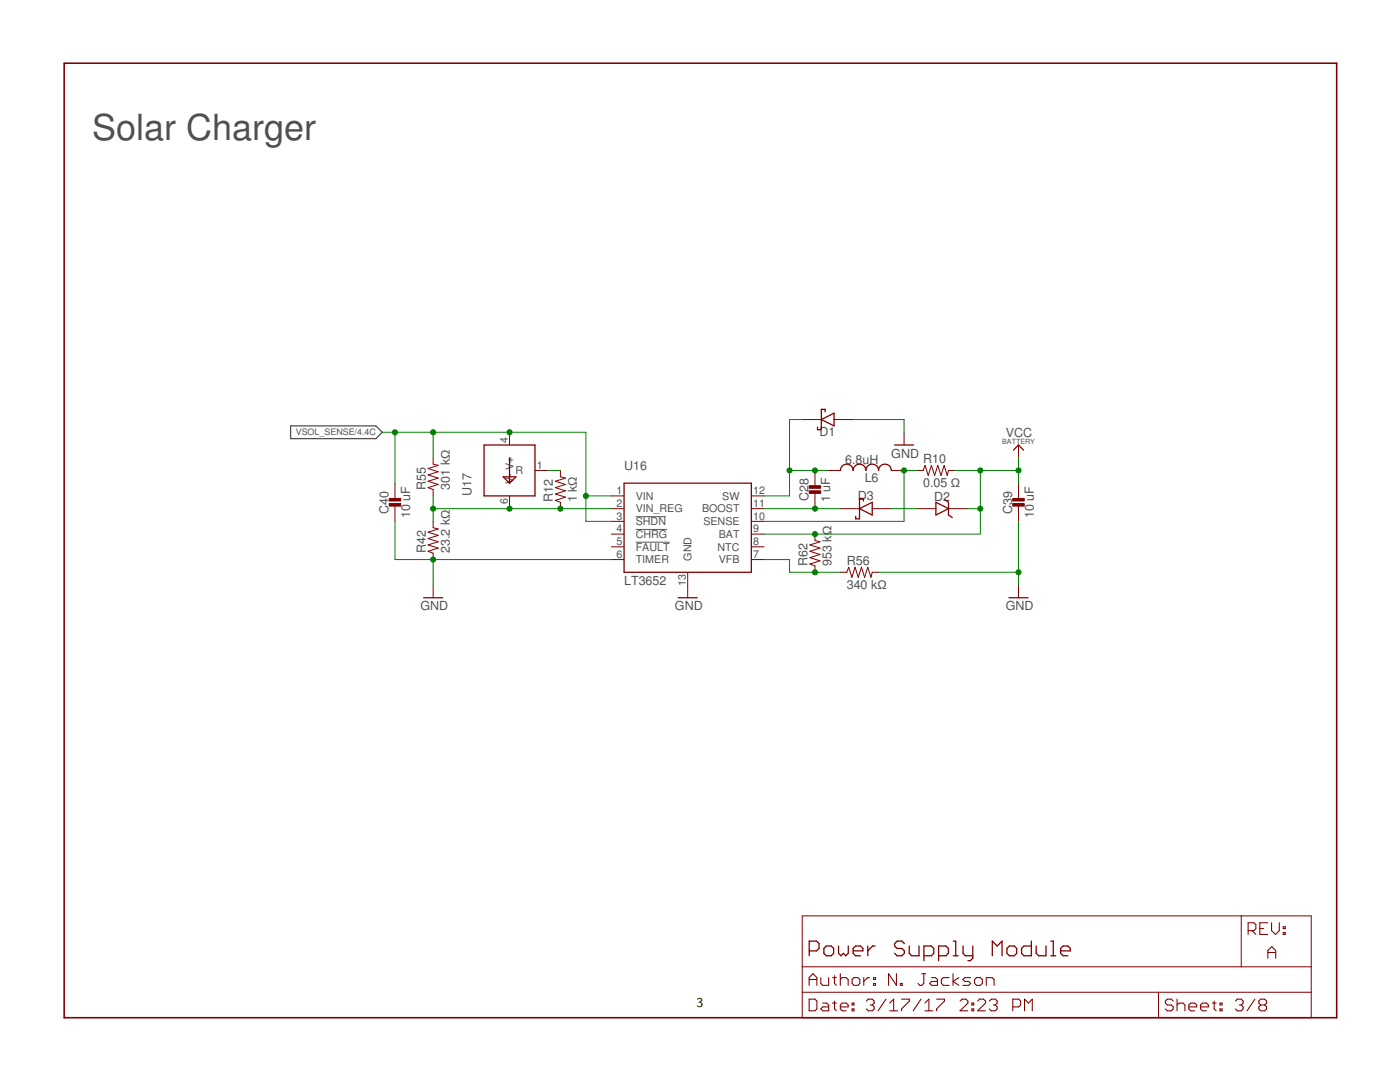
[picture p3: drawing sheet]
<svg xmlns="http://www.w3.org/2000/svg" width="279mm" height="216mm" viewBox="0 0 279 216" stroke-linecap="round" stroke-linejoin="round" font-family="sans-serif">
<path d="M126.9 103.1h6M126.9 105.6h6.3M126.9 108.2h6.7" fill="none" stroke="#505050" stroke-width=".2"/>
<path d="M58 85h17l1.3 1.3-1.3 1.2h-17z" fill="none" stroke="#505050" stroke-width=".25"/>
<path d="M12.8 12.6h254v190.5h-254z" fill="none" stroke="#800000" stroke-width=".32"/>
<g fill="none" stroke="#800000" stroke-width=".2">
<path d="M78.8 96.4v3.1M86.4 91.3v1.3l1.1 .3-2.1 .6 2.1 .6-2.1 .7 2.1 .6-2.1 .6 2.1 .7-2.1 .6 1 .4v1.3M101.7 86.3v2.5M101.7 99v2.5M106.8 93.9h2.5M111.8 93.9v1.2l1.1 .3-2.1 .6 2.1 .7-2.1 .6 2.1 .6-2.1 .7 2.1 .6-2.1 .6 1 .4v1.3M122 99h2.5M149.9 99h2.6M160.1 83.7h3.8M162.6 93.9v3M162.6 98.2v3.3M165.2 93.9h2.5"/>
<path d="M166.5 83.7h3.8M177.9 93.9h2.5M180.4 86.3v2.5M183 93.9h1.2l.4-1 .7 2 .6-2 .6 2 .7-2 .6 2 .6-2 .6 2 .3-1h1.3M203.3 88.8v2.5M203.3 96.4v3.1M78.8 100.7v3.3M86.4 104v1.3l1.1 .3-2.1 .6 2.1 .6-2.1 .7 2.1 .6-2.1 .6 2.1 .7-2.1 .6 1 .4v1.3M86.4 116.7v2.6M122 101.5h2.5M122 104h2.5M122 106.6h2.5"/>
<path d="M122 109.1h2.5M122 111.7h2.5M137.2 114.2v5.1M149.9 101.5h2.6M149.9 104h2.6M149.9 106.6h2.6M149.9 109.1h2.6M149.9 111.7h2.6M162.6 106.6v1.2l1.1 .3-2.1 .6 2.1 .7-2.1 .6 2.1 .6-2.1 .7 2.1 .6-2.1 .6 1 .4v1.3M167.7 101.5h3.8M167.7 114.2h1.3l.4-1 .6 2 .6-2 .7 2 .6-2 .7 2 .6-2 .6 2 .3-1h1.2M174.1 101.5h3.8"/>
<path d="M183 101.5h3.8M189.3 101.5h3.8M203.3 100.7v3.3M203.3 116.7v2.6M160.1 182.8h101.6v20.3h-101.6zM160.1 198h101.6M160.1 192.9h101.6M231.2 198v5.1M247.7 182.8v10.1"/>
</g>
<g fill="none" stroke="#800000" stroke-width=".21">
<path d="M161.5 196.6v-1.5l.7-.8 .8 .8v1.5M161.5 199.4h1.1l.4 .3v1.6l-.4 .4h-1.1zM161.5 195.5h1.5M163.8 195.1v1.1l.4 .4h1.2v-1.5M166.1 195.1h.8M166.5 194.7v1.5l.4 .4M166.5 199.7v1.6l.4 .4M167.7 194.3v2.3M167.7 195.5l.4-.4h.8l.4 .4v1.1M170.4 195.1h.8l.4 .4v.7l-.4 .4h-.8l-.3-.4v-.7zM172.4 195.1v1.5M172.9 199.7l.4-.3h.8l.4 .3v.5l-.4 .3"/>
<path d="M173.5 195.1h-.3l-.8 .7M174.3 195.1h.4v.4h-.4zM174.3 196.2h.4v.4h-.4zM176.8 199.4l-1.6 2.3M178.9 194.3v2.3l-1.6-2.3v2.3M179.7 196.2h.4v.4h-.4zM179.9 199.4h1.6v.3l-1.6 1.6v.4M183.8 199.4l-1.6 2.3M184 194.3h.7M184.4 194.3v1.9l-.4 .4h-.4l-.4-.4M185.9 195.1h.8l.4 .4v1.1h-1.2l-.4-.4 .4-.4h1.2M186.9 199.4h1.6v.3l-1.6 1.6v.4"/>
<path d="M189.4 195.1h-1.1l-.4 .4v.7l.4 .4h1.1M190.2 194.3v2.3M191.4 195.1l-1.2 .7 1.2 .8M191.6 199.7l.4-.3h.8l.4 .3v.5l-1.6 1.5h1.6M193.7 195.1h-1.2l-.3 .4 .3 .3h.8l.4 .4-.4 .4h-1.1M194.9 195.1h.8l.3 .4v.7l-.3 .4h-.8l-.4-.4v-.7zM195.1 199.7l.4-.3h.8l.4 .3v.5l-1.6 1.5h1.6M196.8 196.6v-1.5h1.2l.4 .4v1.1M197.4 199.7l.4-.3h.8l.4 .3v.5l-.4 .3M234.1 199.7l-.4-.3h-.7l-.4 .3v.5l.4 .3h.7l.4 .4v.4l-.4 .4h-.7l-.4-.4M234.9 199.4v2.3M242.3 199.7v1.6l.4 .4"/>
<path d="M246.5 199.7l.4-.3h.8l.4 .3v.5l-.4 .3M249.1 185.7h1.2l.3-.4v-.8l-.3-.4h-1.2v2.4M249.9 185.7l.7 .8M250.4 199.4l-1.5 2.3M251.4 185.3h.8M253 184.1h-1.6v2.4h1.6M253 191.2v-1.5l.8-.8 .8 .8v1.5M253 190.1h1.6M253.8 184.1v1.6l.8 .8 .7-.8v-1.6M256.1 186.1h.4v.4h-.4zM256.1 184.9h.4v.4h-.4zM164.2 200.2h.8l.4 .3v1.2h-1.2l-.4-.4 .4-.4h1.2"/>
<path d="M166.1 200.2h.8M167.7 200.9h1.6v-.4l-.4-.3h-.8l-.4 .3v.8l.4 .4h.8M170.1 201.3h.3v.4h-.3zM170.1 200.2h.3v.3h-.3zM173.7 200.5h.4M174.1 200.5l.4 .4v.4l-.4 .4h-.8l-.4-.4M177.6 201.7h1.5M177.6 200.2l.8-.8v2.3M184.6 201.7h1.5M184.6 200.2l.8-.8v2.3M194 201.3h.3v.4h-.3zM194 200.2h.3v.3h-.3z"/>
<path d="M198.2 200.5h.4M198.6 200.5l.4 .4v.4l-.4 .4h-.8l-.4-.4M202.1 200.9h1.2l.4-.4v-.8l-.4-.3h-1.2v2.3M204.5 201.7v-2.3l.8 .8 .7-.8v2.3M234.9 200.5l.4-.3h.8l.4 .3v1.2M237.3 200.9h1.5v-.4l-.4-.3h-.8l-.3 .3v.8l.3 .4h.8M239.6 200.9h1.6v-.4l-.4-.3h-.8l-.4 .3v.8l.4 .4h.8M241.9 200.2h.8M243.5 201.3h.4v.4h-.4zM243.5 200.2h.4v.3h-.4zM247.3 200.5h.4M247.7 200.5l.4 .4v.4l-.4 .4h-.8l-.4-.4"/>
<path d="M251.6 200.5l-.4 .4v.4l.4 .4h.8l.4-.4v-.4l-.4-.4M251.6 200.5l-.4-.3v-.5l.4-.3h.8l.4 .3v.5l-.4 .3M251.6 200.5h.8"/>
</g>
<g fill="none" stroke="#800000" stroke-width=".25">
<path d="M96.6 88.8h10.2v10.2h-10.2zM100.4 95.1h2.6l-1.3 1.3zM101.7 91.3v5.1M124.5 96.4h25.4v17.8h-25.4zM163.9 83.7l2.6-1.3v2.6zM164.7 82.2v-.5h-.8v4h-.7v-.5M167.7 93.9a1.27 1.27 0 0 1 1.3-1.3 1.27 1.27 0 0 1 1.3 1.3 1.27 1.27 0 0 1 1.2-1.3 1.27 1.27 0 0 1 1.3 1.3 1.27 1.27 0 0 1 1.3-1.3 1.27 1.27 0 0 1 1.2 1.3 1.27 1.27 0 0 1 1.3-1.3 1.27 1.27 0 0 1 1.3 1.3M172.3 100v-.5h-.8v4h-.7v-.5M178.5 88.8h3.8M188.6 99.7l.7 .5v2.6l.8 .5M202.2 89.8l1.1-1 1 1M84.5 119.3h3.8"/>
<path d="M135.3 119.3h3.8M171.5 101.5l2.6-1.3v2.6zM186.8 100.2l2.5 1.3-2.5 1.3zM201.4 119.3h3.8M161.5 189.7h1.5l.4-.4v-1l-.4-.5h-1.5v2.9M164.4 189.3l.5-.5h1l.5 .5v.9l-.5 .5h-1l-.5-.5zM167.3 188.8v1.4l.5 .5 .5-.5 .5 .5 .5-.5v-1.4M170.3 189.7h1.9v-.4l-.5-.5h-.9l-.5 .5v.9l.5 .5h.9M173.2 188.8v1.9M174.6 188.8h-.4l-1 .9M180.5 188.3l-.5-.5h-1l-.5 .5v.5l.5 .5h1l.5 .4v.5l-.5 .5h-1l-.5-.5M181.5 188.8v1.4l.4 .5h1.5v-1.9"/>
<path d="M184.4 190.7h1.5l.5-.5v-.9l-.5-.5h-1.5v2.9M187.3 190.7h1.5l.5-.5v-.9l-.5-.5h-1.5v2.9M190.2 187.8h.5v2.9M190.2 190.7h1M192.2 188.8v1.4l.5 .5h1.4M194.1 188.8v2.4l-.4 .5h-.5M198 190.7v-2.9l1 1 1-1v2.9M201 189.3l.4-.5h1l.5 .5v.9l-.5 .5h-1l-.4-.5zM205.8 187.8v2.9h-1.4l-.5-.5v-.9l.5-.5h1.4M206.8 188.8v1.4l.5 .5h1.4v-1.9M209.7 187.8h.5v2.9M209.7 190.7h1"/>
<path d="M211.7 189.7h1.9v-.4l-.5-.5h-.9l-.5 .5v.9l.5 .5h.9"/>
</g>
<g fill="#800000" stroke="#800000" stroke-width=".2">
<path d="M161.5 96.9h2.3v.5h-2.3z"/>
<path d="M161.5 97.9h2.3v.5h-2.3z"/>
<path d="M202.1 99.5h2.3v.5h-2.3z"/>
<path d="M202.1 100.5h2.3v.5h-2.3z"/>
<path d="M77.7 99.5h2.3v.5h-2.3z"/>
<path d="M77.7 100.5h2.3v.5h-2.3z"/>
</g>
<g fill="none" stroke="#008000" stroke-width=".2">
<path d="M76.3 86.3h40.6v17.7h5.1M78.8 86.3v10.1M86.4 86.3v5M86.4 99v5M109.3 93.9h2.5M116.9 99h5.1M157.6 93.9h7.6M160.1 83.7h-2.5v15.3h-5.1M170.3 83.7h10.1v2.6M183 93.9h-2.6v10.1h-27.9M190.6 93.9h12.7M195.6 93.9v12.7h-43.1"/>
<path d="M203.3 91.3v5.1M78.8 104v7.7h43.2M86.4 111.7v5M86.4 101.5h35.6M152.5 111.7h5.1v2.5h10.1M152.5 101.5h15.2M175.3 114.2h28M177.9 101.5h5.1M193.1 101.5h2.5M203.3 104v12.7"/>
</g>
<g fill="#008000" stroke="#008000" stroke-width=".2">
<circle cx="162.6" cy="93.9" r=".51"/>
<circle cx="157.6" cy="93.9" r=".51"/>
<circle cx="203.3" cy="114.2" r=".51"/>
<circle cx="86.4" cy="111.7" r=".51"/>
<circle cx="162.6" cy="101.5" r=".51"/>
<circle cx="180.4" cy="93.9" r=".51"/>
<circle cx="195.6" cy="93.9" r=".51"/>
<circle cx="195.6" cy="101.5" r=".51"/>
<circle cx="162.6" cy="106.6" r=".51"/>
<circle cx="203.3" cy="93.9" r=".51"/>
<circle cx="162.6" cy="114.2" r=".51"/>
<circle cx="86.4" cy="101.5" r=".51"/>
<circle cx="101.7" cy="101.5" r=".51"/>
<circle cx="111.8" cy="101.5" r=".51"/>
<circle cx="101.7" cy="86.3" r=".51"/>
<circle cx="86.4" cy="86.3" r=".51"/>
<circle cx="116.9" cy="99" r=".51"/>
<circle cx="78.8" cy="86.3" r=".51"/>
</g>
<text font-size="7.2" fill="#505050" x="18.4" y="27.9">Solar Charger</text>
<text font-size="2.7" x="139" y="200.9">3</text>
<g font-size="2.5" fill="#505050">
<text x="163.6" y="87">D1</text>
<text x="200.7" y="87.3">VCC</text>
<text x="124.5" y="93.9">U16</text>
<text x="168.7" y="92.6">6.8uH</text>
<text x="177.9" y="91.3">GND</text>
<text x="184.2" y="92.4">R10</text>
<text x="85" y="97.7" transform="rotate(-90 85 97.7)">R55</text>
<text x="89.8" y="97.7" transform="rotate(-90 89.8 97.7)">301 kΩ</text>
<text x="94.1" y="99" transform="rotate(-90 94.1 99)">U17</text>
<text x="110.3" y="100.2" transform="rotate(-90 110.3 100.2)">R12</text>
<text x="115.1" y="100.2" transform="rotate(-90 115.1 100.2)">1 kΩ</text>
<text x="161.4" y="100" transform="rotate(-90 161.4 100)">C28</text>
<text x="165.7" y="100.2" transform="rotate(-90 165.7 100.2)">1 uF</text>
<text x="171.2" y="99.7">D3</text>
<text x="172.6" y="96.2">L6</text>
<text x="184.2" y="97.2">0.05 Ω</text>
<text x="186.4" y="100">D2</text>
<text x="77.6" y="102.5" transform="rotate(-90 77.6 102.5)">C40</text>
<text x="81.9" y="103.4" transform="rotate(-90 81.9 103.4)">10 uF</text>
<text x="202" y="102.5" transform="rotate(-90 202 102.5)">C39</text>
<text x="206.3" y="103.4" transform="rotate(-90 206.3 103.4)">10 uF</text>
<text x="85" y="110.4" transform="rotate(-90 85 110.4)">R42</text>
<text x="89.8" y="110.4" transform="rotate(-90 89.8 110.4)">23.2 kΩ</text>
<text x="161.1" y="112.9" transform="rotate(-90 161.1 112.9)">R62</text>
<text x="165.9" y="112.9" transform="rotate(-90 165.9 112.9)">953 kΩ</text>
<text x="169" y="112.7">R56</text>
<text x="124.5" y="116.7">LT3652</text>
<text x="169" y="117.5">340 kΩ</text>
<text x="83.9" y="121.8">GND</text>
<text x="134.7" y="121.8">GND</text>
<text x="200.7" y="121.8">GND</text>
</g>
<g font-size="2.1" fill="#505050">
<text x="101.3" y="88.4" transform="rotate(-90 101.3 88.4)">4</text>
<text x="102.9" y="94.6">R</text>
<text x="107.1" y="93.5">1</text>
<text x="101.3" y="100.5" transform="rotate(-90 101.3 100.5)">6</text>
<text x="102.5" y="96.6" transform="rotate(-90 102.5 96.6)">V- V+</text>
<text x="123" y="98.6">1</text>
<text x="123" y="101.1">2</text>
<text x="126.9" y="99.7">VIN</text>
<text x="144.2" y="99.7">SW</text>
<text x="150.3" y="98.6">12</text>
<text x="150.3" y="101.1">11</text>
<text x="123" y="103.7">3</text>
<text x="123" y="106.2">4</text>
<text x="126.9" y="102.3">VIN_REG</text>
<text x="126.9" y="104.8">SHDN</text>
<text x="126.9" y="107.3">CHRG</text>
<text x="140.1" y="102.3">BOOST</text>
<text x="140.4" y="104.8">SENSE</text>
<text x="143.5" y="107.3">BAT</text>
<text x="150.3" y="103.7">10</text>
<text x="150.3" y="106.2">9</text>
<text x="123" y="108.8">5</text>
<text x="123" y="111.3">6</text>
<text x="126.9" y="109.9">FAULT</text>
<text x="126.9" y="112.4">TIMER</text>
<text x="138" y="111.9" transform="rotate(-90 138 111.9)">GND</text>
<text x="143.2" y="109.9">NTC</text>
<text x="143.5" y="112.4">VFB</text>
<text x="150.3" y="108.8">8</text>
<text x="150.3" y="111.3">7</text>
<text x="136.9" y="116.9" transform="rotate(-90 136.9 116.9)">13</text>
</g>
<text font-size="1.8" fill="#505050" x="59" y="86.9">VSOL_SENSE/4.4C</text>
<text font-size="1.4" fill="#505050" x="200" y="88.5">BATTERY</text>
</svg>
